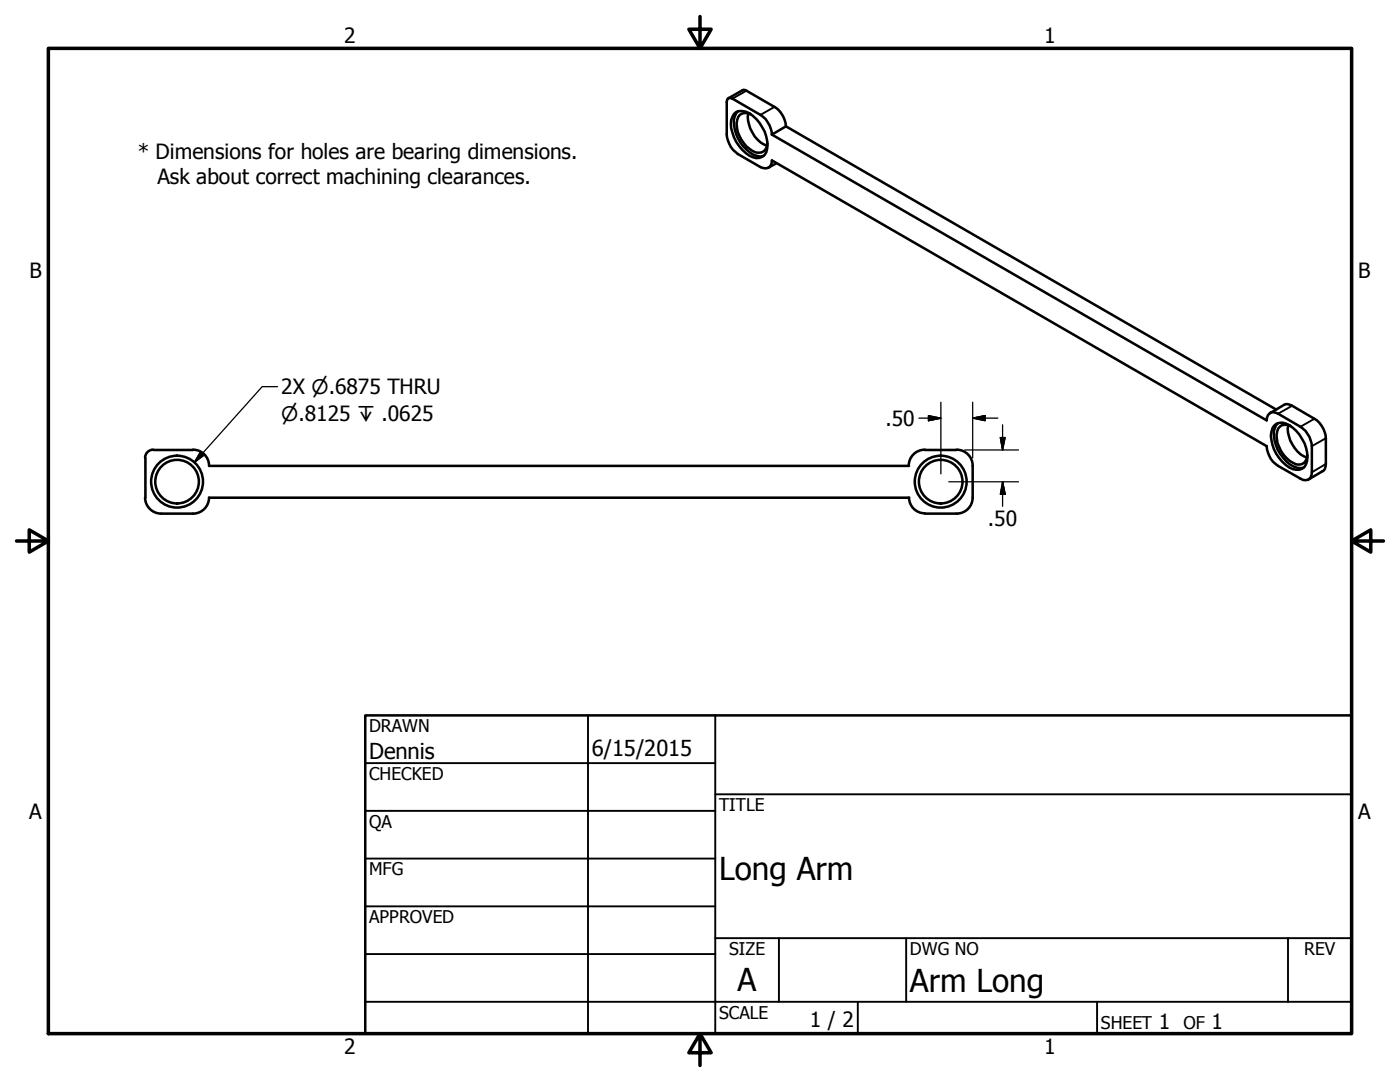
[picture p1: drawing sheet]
<svg xmlns="http://www.w3.org/2000/svg" width="279mm" height="216mm" viewBox="0 0 279 216" stroke-linecap="round" stroke-linejoin="round" font-family="sans-serif">
<!-- layer: Visible (ANSI) -->
<g fill="none" stroke="#000" stroke-width=".51">
<path d="M149 18.1l5.6 3.2M146.5 22.7a2.73 2.73 0 0 1 3.7 .4 7.2 7.2 0 0 1 2.7 7.3 2.19 2.19 0 0 1-3.4 .7 7.8 7.8 0 0 1-3.6-7.2zM147.3 22.2a3.5 3.5 0 0 0-.7 3.5 7.8 7.8 0 0 0 3.8 5.2l1.4 .3 .6-.1M147.3 30.7l4.5 2.6M149.4 22.6a6.3 6.3 0 0 0 3.7 6.5M149.8 22.8a1.83 1.83 0 0 0-2 0 1.83 1.83 0 0 0-.8 1.8 6.6 6.6 0 0 0 3.8 5.8 1.77 1.77 0 0 0 2.4-1.8M151.8 22.9l-5.6-3.2-.4-.1-.6 .1-.2 .7v6.5M154.1 32l98.7 57M154.1 26.9l98.7 57M156.8 25.2l97.9 56.5M29 99.3a3.2 3.2 0 0 0 3.2 3.2h6.3M29 91.4v7.9"/>
<path d="M30.6 89.7a1.62 1.62 0 0 0-1.6 1.6M30.6 89.8h7.9M38.5 89.7a3.2 3.2 0 0 1 3.2 3.2l139.7 .1M41.7 99.3a3.2 3.2 0 0 1-3.2 3.2M41.7 99.3h139.7M181.4 99.3a3.1 3.1 0 0 0 3.2 3.1M184.6 89.7a3.2 3.2 0 0 0-3.2 3.2M184.6 89.8h6.3M190.9 89.7a3.2 3.2 0 0 1 3.2 3.2v6.4M194.1 99.3a3.2 3.2 0 0 1-3.2 3.2M254.3 85a2.29 2.29 0 0 1 3-.2 7.2 7.2 0 0 1 3.4 7.8 2.15 2.15 0 0 1-3.4 .7 8.1 8.1 0 0 1-3.7-6.4l.3-1.4zM255 84.5a3.5 3.5 0 0 0-.6 3.4 7.5 7.5 0 0 0 4.5 5.4h1.3"/>
<path d="M255.1 93l4.4 2.5M255.1 82.5l4.4 2.7M257.1 84.8a6.3 6.3 0 0 0 3.8 6.5M257.6 85a1.67 1.67 0 0 0-2.7 1.1 6.2 6.2 0 0 0 3.7 6.5 1.75 1.75 0 0 0 2.3-1.8M257.9 81l4.4 2.6M261.8 89v5.2M264.6 87.4v5.2M184.6 102.5h6.3"/>
<circle cx="35.3" cy="96.1" r="5.2"/>
<circle cx="35.3" cy="96.1" r="4.4"/>
<circle cx="187.7" cy="96.1" r="5.2"/>
<circle cx="187.7" cy="96.1" r="4.4"/>
</g>
<!-- layer: Visible Narrow (ANSI) -->
<path d="M149 18.1l-2.8 1.6M154.6 21.3l-2.8 1.6M257.9 81l-2.8 1.5M262.3 83.6l-2.8 1.6M264.6 92.6l-2.8 1.6M264.6 87.4l-2.8 1.6" fill="none" stroke="#000" stroke-width=".38"/>
<path d="M149 18.1l-.6-.2-3 1.7M145 26.9l.1 .5a5 5 0 0 0 2.2 3.3M154.1 32a1.42 1.42 0 0 1-.7 1.5 1.42 1.42 0 0 1-1.6-.2M154.6 21.3a4.9 4.9 0 0 1 2.2 3.9l-2.7 1.7a5.1 5.1 0 0 0-2.3-4M154.9 32.6l-1.5 .9M252.8 89a5.1 5.1 0 0 0 2.3 4M255.1 82.5a1.36 1.36 0 0 0-2.1 .4l-.2 1M257.9 81a1.6 1.6 0 0 0-1.6-.2l-2.8 1.6M259.5 85.2a5.3 5.3 0 0 1 2.3 3.8M261.8 94.2a1.38 1.38 0 0 1-.7 1.5 1.38 1.38 0 0 1-1.6-.2M262.3 83.6a4.9 4.9 0 0 1 2.3 3.8M264.6 92.6a1.46 1.46 0 0 1-.7 1.4l-2.8 1.7" fill="none" stroke="#000" stroke-width=".51"/>
<!-- layer: Border (ANSI) -->
<path d="M9.7 9.7h260v196.5h-260zM139.7 3.3v6.4l-2.2-3.9h4.4l-2.2 3.9M3.3 107.9h6.4l-3.9-2.2v4.5l3.9-2.3M269.7 107.9l3.9 2.3v-4.5l-3.9 2.2h6.4M139.7 206.2l2.2 3.9h-4.4l2.2-3.9v6.4" fill="none" stroke="#000" stroke-width=".7"/>
<!-- layer: Title (ANSI) -->
<g fill="none" stroke="#000" stroke-width=".38">
<path d="M72.9 152.3h69.8M117.3 142.7v63.5M142.7 158.5h127M142.7 142.7v63.5M72.9 161.8h69.8M72.9 171.3h69.8M72.9 199.9h196.8M72.9 180.8h69.8M72.9 190.4h69.8M142.7 187.2h127M155.4 187.2v12.7M171.2 199.9v6.3"/>
<path d="M180.8 187.2v12.7M218.9 199.9v6.3M257 187.2v12.7"/>
</g>
<path d="M72.9 142.7h196.8v63.5h-196.8z" fill="none" stroke="#000" stroke-width=".51"/>
<!-- layer: Symbol (ANSI) -->
<path d="M55.4 77.2h-3.1l-13.5 15.1M40.1 90.1l.7 .6-2 1.6z" fill="none" stroke="#000" stroke-width=".25"/>
<path d="M40.1 90.1l-1.3 2.2zM40.1 90.1l.7 .6-2 1.6z" fill="#000" stroke="#000" stroke-width=".25"/>
<!-- layer: Dimension (ANSI) -->
<path d="M183.4 83.4h4.4M185.3 82.9l2.5 .5-2.5 .5zM187.8 80.3v14.3M189.4 96.1h13.9M192.5 89.8h10.8M194.1 83.4l2.5-.5v1zM194.1 83.4h5M194.1 80.3v11.1M199.6 87.3h1l-.5 2.5zM200.1 96.1l.5 2.5h-1zM200.1 84.8v5M200.1 96.1v4.9" fill="none" stroke="#000" stroke-width=".25"/>
<path d="M185.3 83.9l2.5-.5zM185.3 82.9l2.5 .5-2.5 .5zM194.1 83.4l2.5-.5zM194.1 83.4l2.5-.5v1zM199.6 87.3l.5 2.5zM199.6 87.3h1l-.5 2.5zM200.1 96.1l.5 2.5zM200.1 96.1l.5 2.5h-1z" fill="#000" stroke="#000" stroke-width=".25"/>
<g font-size="6.3">
<text x="143.5" y="175.6">Long Arm</text>
<text x="147.2" y="197.7">A</text>
<text x="181.6" y="197.9">Arm Long</text>
</g>
<g font-size="4.4">
<text x="73.7" y="151.4">Dennis</text>
<text x="118.1" y="150.8">6/15/2015</text>
</g>
<g font-size="4.2">
<text x="68.7" y="8.6">2</text>
<text x="208.4" y="8.6">1</text>
<text x="27.5" y="31.8">* Dimensions for holes are bearing dimensions.</text>
<text x="31.4" y="36.8">Ask about correct machining clearances.</text>
<text x="5.9" y="55.5">B</text>
<text x="271.1" y="55.5">B</text>
<text x="56.1" y="78.7">2X ⌀.6875 THRU</text>
<text x="176.7" y="85">.50</text>
<text x="197.2" y="105">.50</text>
<text x="5.8" y="163.4">A</text>
<text x="271" y="163.4">A</text>
<text x="161.6" y="204.9">1 / 2</text>
<text x="231.3" y="205.4">1</text>
<text x="241.8" y="205.4">1</text>
<text x="68.7" y="210.3">2</text>
<text x="208.4" y="210.3">1</text>
</g>
<text font-size="4" x="56.1" y="84">⌀.8125 ↧ .0625</text>
<g font-size="3.5">
<text x="73.7" y="146">DRAWN</text>
<text x="73.7" y="155.6">CHECKED</text>
<text x="143.5" y="161.8">TITLE</text>
<text x="73.7" y="165.2">QA</text>
<text x="73.7" y="174.7">MFG</text>
<text x="73.7" y="184.2">APPROVED</text>
<text x="145.5" y="190.6">SIZE</text>
<text x="181.6" y="190.6">DWG NO</text>
<text x="260.3" y="190.5">REV</text>
<text x="143.5" y="203.3">SCALE</text>
<text x="219.7" y="205.4">SHEET</text>
<text x="236.2" y="205.4">OF</text>
</g>
</svg>
